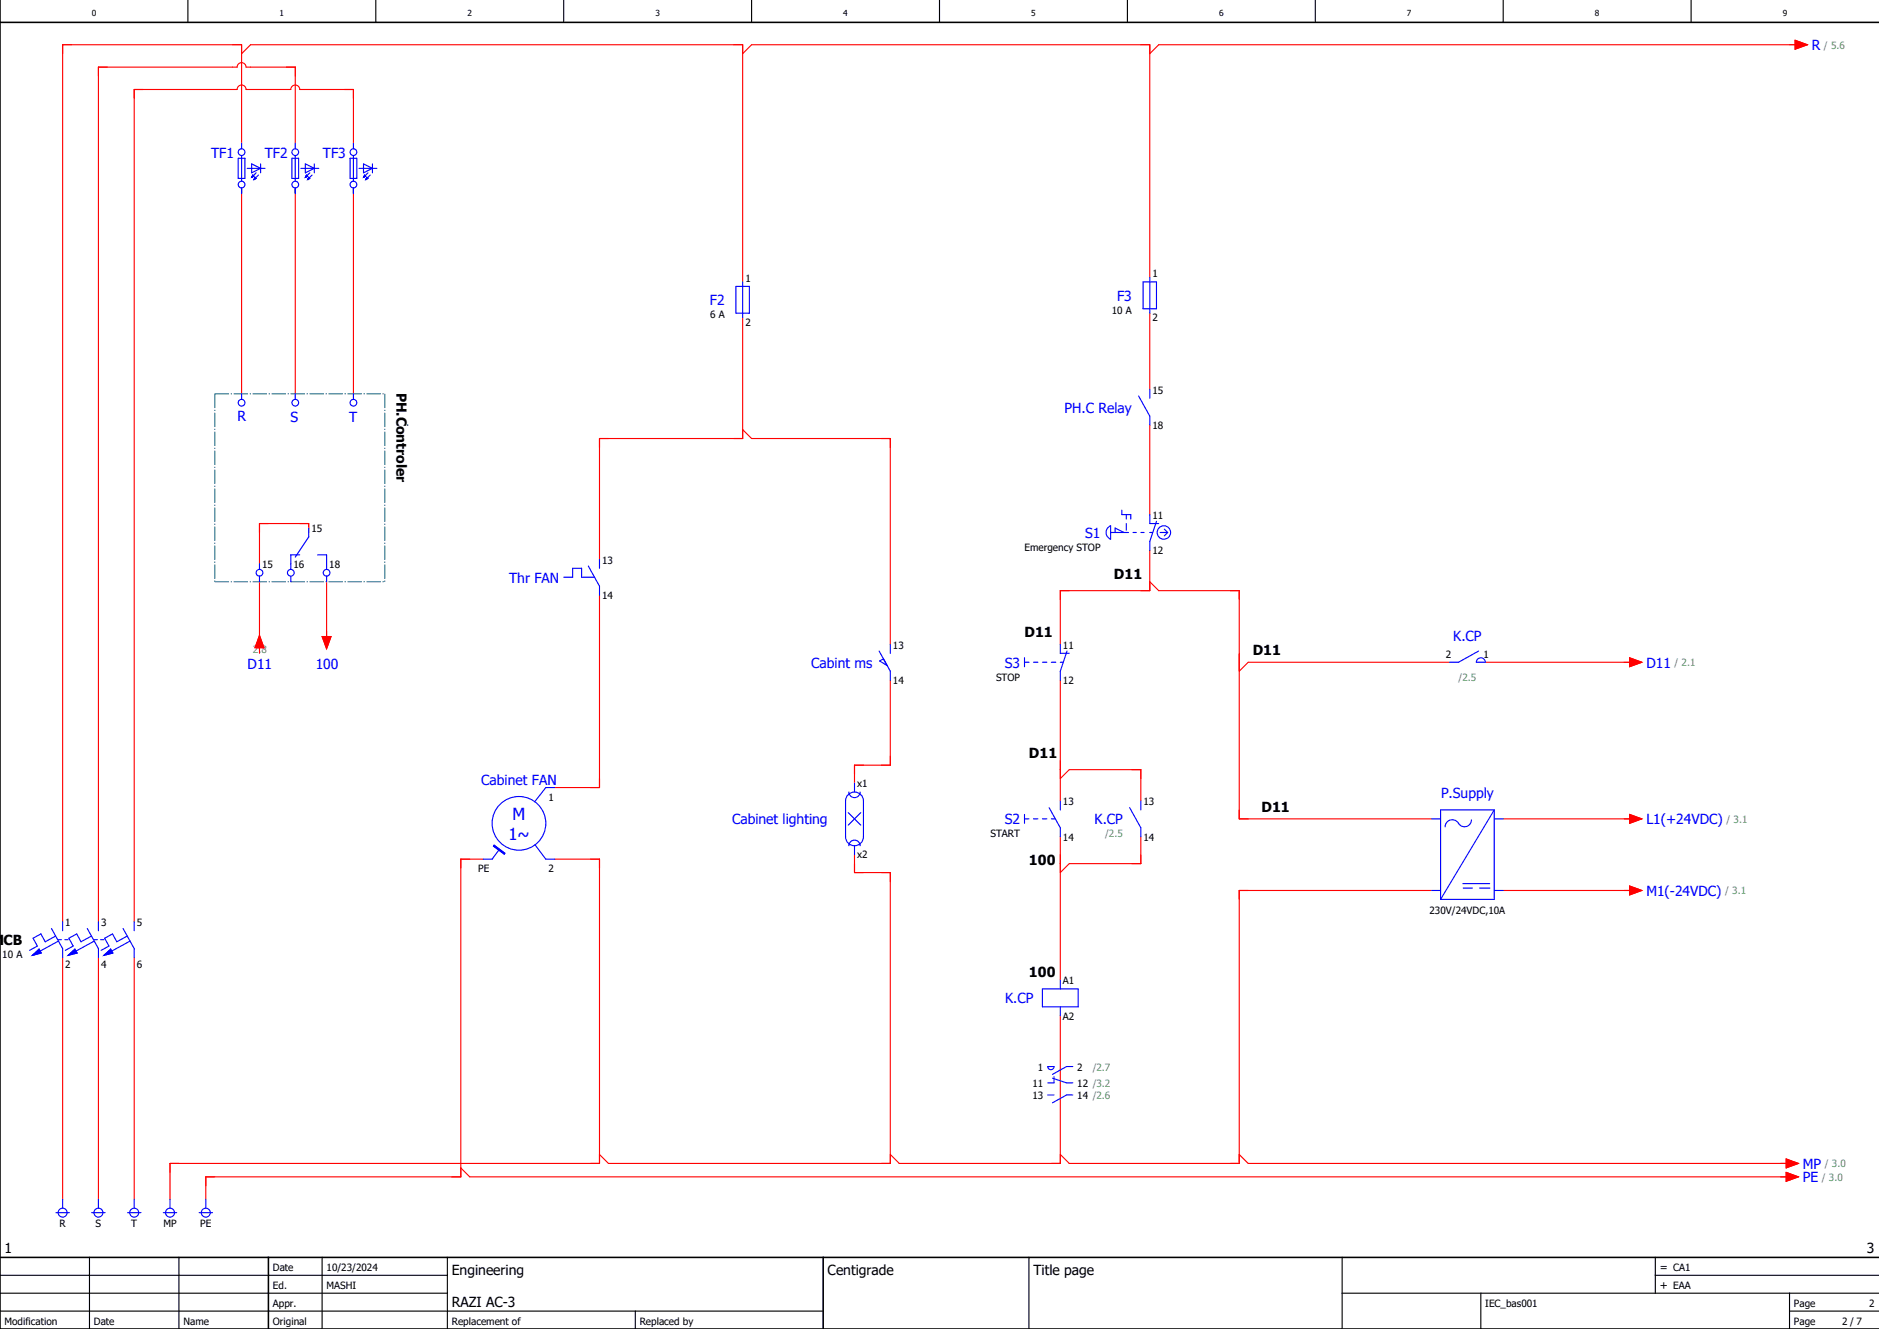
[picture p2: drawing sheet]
<svg xmlns="http://www.w3.org/2000/svg" width="420mm" height="297mm" viewBox="0 0 420 297" stroke-linecap="round" stroke-linejoin="round" font-family="sans-serif">
<g fill="none" stroke="#000" stroke-width=".25">
<path d="M42 0v5M84 0v5M126 0v5M168 0v5M210 0v5M252 0v5M294 0v5M336 0v5M378 0v5M0 293h184M0 289h100M0 285h100"/>
<path d="M20 281v16M40 281v16M72 281v16M100 281v16M142 293v4M230 281v16M300 289h120M300 281v16M331 289v8M370 285h50M370 281v8M400 293h20"/>
<path d="M400 289v8"/>
</g>
<path d="M0 5h420M0 0v297h420M0 281h420M60 281v16M184 281v16" fill="none" stroke="#000" stroke-width=".35"/>
<g fill="none" stroke="#f00" stroke-width=".25">
<path d="M54 12l2-2h110v53M166 12l2-2h89v52M401.2 9l2.8 1-2.8 1zM402 10h-143l-2 2M54 32v-22h-40v196M66 32v-17h-11a1 1 0 0 0-1-1 1 1 0 0 0-1 1h-31v191M79 32v-12h-12a1 1 0 0 0-1-1 1 1 0 0 0-1 1h-10a1 1 0 0 0-1-1 1 1 0 0 0-1 1h-23v186M54 42v46M66 42v46M79 42v46M166 71v27h-32v27M257 70v17"/>
<path d="M166 96l2 2h31v46M257 95v20M69 119v-2h-11v9M58 130v16M73 130v13M134 133v43h-10M257 123v9h-20v12M257 130l2 2h18v51h43M58 142l1 2.8h-2zM72 142.3h2l-1 2.7zM199 152v19h-8v4M237 152v27"/>
<path d="M324 148h-45l-2 2M332 148h33M364.3 147l2.7 1-2.7 1zM237 174l2-2h16v7M108 192h-5v71h-57v5M124 192h10v68h-96v8M191 191v4h8v65h-63l-2-2M237 187v32M255 187v6h-16l-2 2M320 199h-43v61h-38l-2-2M336 183h29M336 199h29"/>
<path d="M364.3 182l2.7 1-2.7 1zM364.3 198l2.7 1-2.7 1zM14 214v54M22 214v54M30 214v54M237 227v33h-36l-2-2M277 258l2 2h121M399.2 259l2.8 1-2.8 1zM103 261l2 2h295M399.2 262l2.8 1-2.8 1z"/>
</g>
<g fill="none" stroke="#00f" stroke-width=".25">
<path d="M53.3 35.4h1.5v4.5h-1.5zM54 32v1.3M54 34.8v5.7M55.2 37.6h4.1M56.3 39.6h.1M56.3 36.6l1.9 1-1.9 1zM56.5 39.1l.2 .3-.4 .2zM57 39.6l.2 .3-.5 .2zM57.2 38.6l-.9 1M57.8 39.1l-1.1 1M58.2 36.6v2M65.3 35.4h1.5v4.5h-1.5z"/>
<path d="M66 32v1.3M66 34.8v5.7M67.3 37.6h4M68.3 39.6h.1M68.3 36.6l2 1-2 1zM68.5 39.1l.3 .3-.5 .2zM69 39.6l.2 .3-.4 .2zM69.2 38.6l-.9 1M69.8 39.1l-1 1M70.3 36.6v2M78.2 35.4h1.6v4.5h-1.6zM79 32v1.3"/>
<path d="M79 34.8v5.7M80.2 37.6h4.1M81.3 39.6h.1M81.3 36.6l1.9 1-1.9 1zM81.5 39.1l.2 .3-.4 .2zM82 39.6l.3 .3-.6 .2zM82.3 38.6l-1 1M82.8 39.1l-1.1 1M83.2 36.6v2M54 42v1.3M56.7 40.1h.1M66 42v1.3"/>
<path d="M68.8 40.1h.1M79 42v1.3M81.7 40.1h.1M164.5 64h3v6h-3zM166 63v8M255.5 63h3v6h-3zM257 62v8M54 88v1.2M66 88v1.2M79 88v1.2M254.5 88.5l2.5 4.5v2M257 87v2"/>
<path d="M69 118v2l-3 4.5M247.6 118l.7-.5v3a1.61 1.61 0 0 1-.7-2.5zM248.3 119h3.9M249.2 119v-1l2.1 1M250.7 114v1h2.1v1M251.7 115v1M251.7 117v1.5M253.3 119h.7M255 119h.8M257 115v2h2M257 119h.6M258.5 116.5l-1.5 4.5v2"/>
<path d="M259.3 119h1.7M260.3 118.3l.7 .7M261 119l-.7 .8M58 126v1.3M58 128.8v1.2M65 128.8v1.2M67 124h-2v3.3M71 124h2v3.3M73 128.8v1.2M126 129h2v-2h2v2h2.9M131.5 126.5l2.5 4.5v2M134 125v2"/>
<path d="M196.5 145.5l2.5 4.5v2M197.5 147.2l-.9 .5 1.7 1.1M199 144v2M229 147v2M229 148h1M231 148h1M233 148h1M235 148h1M237 144v2h2M237 148h.7M238.5 145.5l-1.5 4.5v2M330.3 147.3a1 1 0 0 1 1.1-.2 1 1 0 0 1 .6 .9h-2z"/>
<path d="M330.5 145.5l-4.5 2.5h-2M124 176h-2l-2.5 3.2M189.6 177.6a2 2 0 0 1 2.2-.4 2 2 0 0 1 1.2 1.8v8a2 2 0 0 1-2 2 2 2 0 0 1-2-2v-8l.1-.5zM189.8 177a1.25 1.25 0 0 0 1.2 1.3 1.25 1.25 0 0 0 1.3-1.3M191 175v2M237 179v2M255 179v2M110.4 188.9l2.5 1.8-.2 .2-2.4-1.8zM111.6 189.8l-1.6 2.2h-2M119.6 188.8l2.4 3.2h2M189.6 181.6l2.8 2.8M189.8 189a1.25 1.25 0 0 1 1.2-1.2 1.25 1.25 0 0 1 1.3 1.2"/>
<path d="M191 189v2M192.4 181.6l-2.8 2.8M229 182v2M229 183h1M231 183h1M233 183h1M234.5 180.5l2.5 4.5v2M235 183h.9M252.5 180.5l2.5 4.5v2M320 183h2M320 199h2M327 197.5h6"/>
<path d="M327 198.5h2.2M328.9 183.2a1.62 1.62 0 0 1-1.4 1.6 1.62 1.62 0 0 1-1.8-1.1 1.6 1.6 0 0 0-1.7-.4 1.6 1.6 0 0 0-1 1.5M330.8 198.5h2.2M334 183h2M334 199h2M334 181l-12 20M334 181v20h-12M334 181h-12v20M7.2 213.5l1.5-1.4 .5 .9zM11.5 207.5l2.5 4.5v2M12.4 209.2l-2.3 1.3-1-1.8-1.7 1 1 1.7-1.8 1M13 210h.8"/>
<path d="M13.1 210.3l-4.1 2.2M14 206v2M14.5 210h.7M15.2 213.5l1.5-1.4 .5 .9zM19.5 207.5l2.5 4.5v2M20.4 209.2l-2.3 1.3-1-1.8-1.7 1 1 1.7-1.8 1M21 210h.7M21.1 210.3l-4.1 2.2M22 206v2M22.5 210h.7M23.2 213.5l1.5-1.4 .5 .9zM27.5 207.5l2.5 4.5v2"/>
<path d="M28.4 209.2l-2.3 1.3-1-1.8-1.7 1 1 1.7-1.8 1M29.1 210.3l-4.1 2.2M30 206v2M237 219v2M233 221h8v4h-8zM234.2 238.4h1.4a.7 .7 0 0 1-.7 .6 .7 .7 0 0 1-.7-.6zM237 225v2M239.8 238.3h-1.4l-3.1 1.8M234.2 244.7h1.4M235.3 241l3.1 1h1.4M235.6 240.6v1.4h-1.4M239.8 244.7h-1.4l-3.1 1.8"/>
<path d="M12.5 271h3M14 268v2M20.5 271h3M22 268v2M28.5 271h3M30 268v2M36.5 271h3M38 268v2M44.5 271h3M46 268v2"/>
<circle cx="54" cy="34" r=".75"/>
<circle cx="66" cy="34" r=".75"/>
<circle cx="79" cy="34" r=".75"/>
<circle cx="54" cy="41.2" r=".75"/>
<circle cx="66" cy="41.2" r=".75"/>
<circle cx="79" cy="41.2" r=".75"/>
<circle cx="54" cy="90" r=".75"/>
<circle cx="66" cy="90" r=".75"/>
<circle cx="79" cy="90" r=".75"/>
<circle cx="260.2" cy="119" r="1.5"/>
<circle cx="58" cy="128" r=".75"/>
<circle cx="65" cy="128" r=".75"/>
<circle cx="73" cy="128" r=".75"/>
<circle cx="116" cy="184" r="6"/>
<circle cx="14" cy="271" r="1"/>
<circle cx="22" cy="271" r="1"/>
<circle cx="30" cy="271" r="1"/>
<circle cx="38" cy="271" r="1"/>
<circle cx="46" cy="271" r="1"/>
</g>
<g fill="#00f" stroke="#00f" stroke-width=".22">
<path d="M15.2 213.5l1.5-1.4 .5 .9z"/>
<path d="M23.2 213.5l1.5-1.4 .5 .9z"/>
<path d="M7.2 213.5l1.5-1.4 .5 .9z"/>
<path d="M56.5 39.1l.2 .3-.4 .2z"/>
<path d="M57 39.6l.2 .3-.5 .2z"/>
<path d="M68.5 39.1l.3 .3-.5 .2z"/>
<path d="M69 39.6l.2 .3-.4 .2z"/>
<path d="M81.5 39.1l.2 .3-.4 .2z"/>
<path d="M82 39.6l.3 .3-.6 .2z"/>
<path d="M110.4 188.9l2.5 1.8-.2 .2-2.4-1.8z"/>
</g>
<path d="M48 88h38M48 88v42M86 88v42M48 130h38" fill="none" stroke="#007f7f" stroke-width=".25" stroke-dasharray="3.2 .4 .3 .4" stroke-linecap="butt"/>
<g fill="#f00" stroke="#f00" stroke-width=".22">
<path d="M58 142l1 2.8h-2z"/>
<path d="M72 142.3h2l-1 2.7z"/>
<path d="M401.2 9l2.8 1-2.8 1z"/>
<path d="M399.2 259l2.8 1-2.8 1z"/>
<path d="M399.2 262l2.8 1-2.8 1z"/>
<path d="M364.3 147l2.7 1-2.7 1z"/>
<path d="M364.3 182l2.7 1-2.7 1z"/>
<path d="M364.3 198l2.7 1-2.7 1z"/>
</g>
<g font-size="3.7" fill="#00f">
<text x="114.6" y="183.2">M</text>
<text x="113.6" y="187.7">1~</text>
</g>
<g font-size="3.1" fill="#00f">
<text x="405" y="11.2">R</text>
<text x="47.2" y="35.2">TF1</text>
<text x="59.2" y="35.2">TF2</text>
<text x="72.2" y="35.2">TF3</text>
<text x="158.7" y="68.2">F2</text>
<text x="249.7" y="67.2">F3</text>
<text x="53.1" y="94.1">R</text>
<text x="65" y="94.2">S</text>
<text x="78" y="94.2">T</text>
<text x="238" y="92.2">PH.C Relay</text>
<text x="242.6" y="120.2">S1</text>
<text x="113.8" y="130.2">Thr FAN</text>
<text x="324.8" y="143.4">K.CP</text>
<text x="55.4" y="149.5">D11</text>
<text x="70.6" y="149.5">100</text>
<text x="181.3" y="149.2">Cabint ms</text>
<text x="224.6" y="149.2">S3</text>
<text x="368" y="149.2">D11</text>
<text x="107.6" y="175.4">Cabinet FAN</text>
<text x="322.1" y="178.4">P.Supply</text>
<text x="163.6" y="184.2">Cabinet lighting</text>
<text x="224.6" y="184.2">S2</text>
<text x="244.7" y="184.2">K.CP</text>
<text x="368" y="184.2">L1(+24VDC)</text>
<text x="368" y="200.2">M1(-24VDC)</text>
<text x="224.7" y="224.2">K.CP</text>
<text x="403" y="261.2">MP</text>
<text x="403" y="264.2">PE</text>
</g>
<g font-size="3.1">
<text x="88.7" y="87.7" transform="rotate(90 88.7 87.7)">PH.Controler</text>
<text x="249" y="129.4">D11</text>
<text x="229" y="142.4">D11</text>
<text x="280" y="146.4">D11</text>
<text x="230" y="169.4">D11</text>
<text x="282" y="181.4">D11</text>
<text x="230" y="193.4">100</text>
<text x=".8" y="211.2">CB</text>
<text x="230" y="218.4">100</text>
<text x="1" y="280">1</text>
<text x="417.3" y="280">3</text>
<text x="101" y="285">Engineering</text>
<text x="185" y="285">Centigrade</text>
<text x="231" y="285">Title page</text>
<text x="101" y="292">RAZI AC-3</text>
</g>
<g font-size="2.5">
<text x="371" y="284">= CA1</text>
<text x="371" y="288">+ EAA</text>
</g>
<g font-size="2.2" fill="#7ca552">
<text x="407.7" y="10.9">/ 5.6</text>
<text x="56.5" y="145.9">2.8</text>
<text x="374.3" y="148.9">/ 2.1</text>
<text x="326" y="152.2">/2.5</text>
<text x="385.9" y="183.9">/ 3.1</text>
<text x="247" y="187.1">/2.5</text>
<text x="385.6" y="199.9">/ 3.1</text>
<text x="244.2" y="239.2">/2.7</text>
<text x="407.2" y="263.9">/ 3.0</text>
<text x="407.9" y="260.9">/ 3.0</text>
</g>
<g font-size="2.2">
<text x="166.6" y="62.9">1</text>
<text x="257.6" y="61.9">1</text>
<text x="158.7" y="71.1">6 A</text>
<text x="248.5" y="70.1">10 A</text>
<text x="257.6" y="71.8">2</text>
<text x="166.6" y="72.8">2</text>
<text x="257.6" y="87.9">15</text>
<text x="257.6" y="95.8">18</text>
<text x="69.6" y="118.9">15</text>
<text x="257.6" y="115.9">11</text>
<text x="134.6" y="125.9">13</text>
<text x="229" y="123.1">Emergency STOP</text>
<text x="257.6" y="123.8">12</text>
<text x="58.6" y="126.8">15</text>
<text x="65.6" y="126.8">16</text>
<text x="73.6" y="126.8">18</text>
<text x="134.6" y="133.8">14</text>
<text x="199.6" y="144.9">13</text>
<text x="237.6" y="144.9">11</text>
<text x="323.2" y="146.9">2</text>
<text x="331.6" y="146.9">1</text>
<text x="199.6" y="152.8">14</text>
<text x="222.6" y="152.1">STOP</text>
<text x="237.6" y="152.8">12</text>
<text x="122.6" y="178.9">1</text>
<text x="191.6" y="175.9">x1</text>
<text x="237.6" y="179.9">13</text>
<text x="255.6" y="179.9">13</text>
<text x="191.6" y="191.8">x2</text>
<text x="221.4" y="187.1">START</text>
<text x="237.6" y="187.8">14</text>
<text x="255.6" y="187.8">14</text>
<text x="106.9" y="194.9">PE</text>
<text x="122.6" y="194.9">2</text>
<text x="14.6" y="206.9">1</text>
<text x="22.6" y="206.9">3</text>
<text x="30.6" y="206.9">5</text>
<text x="319.5" y="204.2">230V/24VDC,10A</text>
<text x=".5" y="214.1">10 A</text>
<text x="14.6" y="216.2">2</text>
<text x="22.6" y="216.2">4</text>
<text x="30.6" y="216.2">6</text>
<text x="237.6" y="219.9">A1</text>
<text x="237.6" y="227.8">A2</text>
<text x="232" y="239.2">1</text>
<text x="240.8" y="239.2">2</text>
<text x="230.8" y="242.9">11</text>
<text x="230.8" y="245.6">13</text>
<text x="240.8" y="242.9">12 /3.2</text>
<text x="240.8" y="245.6">14 /2.6</text>
<text x="13.3" y="274.2">R</text>
<text x="21.4" y="274.2">S</text>
<text x="29.3" y="274.2">T</text>
<text x="36.5" y="274.2">MP</text>
<text x="44.8" y="274.2">PE</text>
<text x="61" y="284">Date</text>
<text x="73" y="284">10/23/2024</text>
<text x="61" y="288">Ed.</text>
<text x="61" y="292">Appr.</text>
<text x="73" y="288">MASHI</text>
<text x="332" y="292">IEC_bas001</text>
<text x="401" y="292">Page</text>
<text x="417.8" y="292">2</text>
<text x="1" y="296">Modification</text>
<text x="21" y="296">Date</text>
<text x="41" y="296">Name</text>
<text x="61" y="296">Original</text>
<text x="101" y="296">Replacement of</text>
<text x="143" y="296">Replaced by</text>
<text x="401" y="296">Page</text>
<text x="411.8" y="296">2 / 7</text>
</g>
<g font-size="1.9">
<text x="20.5" y="3.6">0</text>
<text x="62.5" y="3.6">1</text>
<text x="104.5" y="3.6">2</text>
<text x="146.5" y="3.6">3</text>
<text x="188.5" y="3.6">4</text>
<text x="230.5" y="3.6">5</text>
<text x="272.5" y="3.6">6</text>
<text x="314.5" y="3.6">7</text>
<text x="356.5" y="3.6">8</text>
<text x="398.5" y="3.6">9</text>
</g>
</svg>
